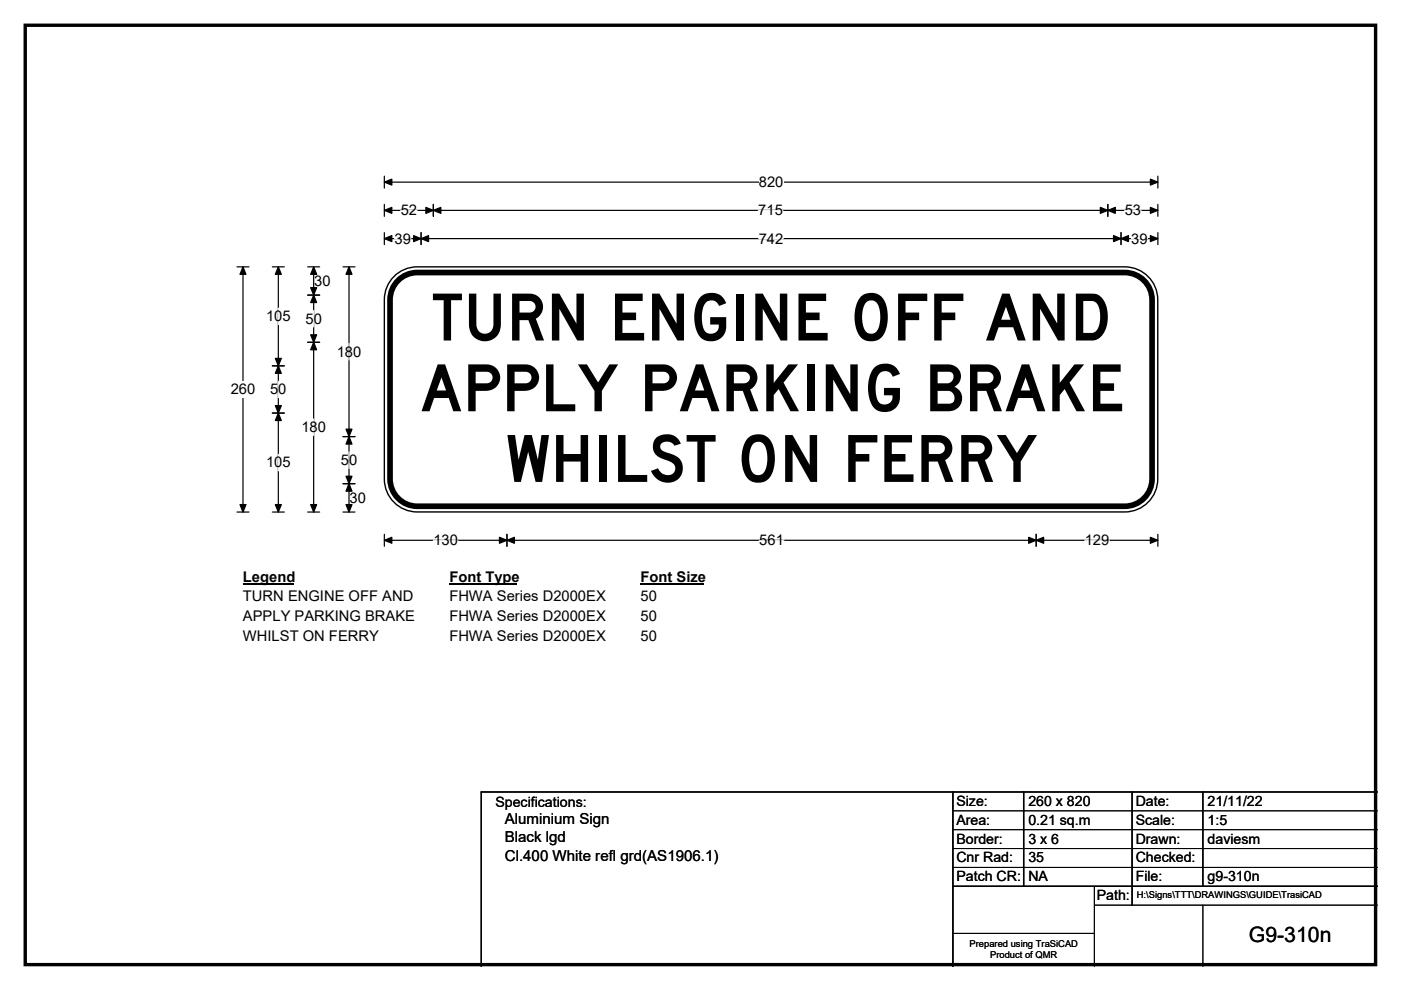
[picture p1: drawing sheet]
<svg xmlns="http://www.w3.org/2000/svg" width="297mm" height="210mm" viewBox="0 0 297 210" stroke-linecap="round" stroke-linejoin="round" font-family="sans-serif">
<path d="M5.4 5.4h286.3v199.2h-286.3z" fill="none" stroke="#000" stroke-width=".72"/>
<path d="M81.5 38.6h164M81.5 37.4v2.5M245.5 37.4v2.5" fill="none" stroke="#000" stroke-width=".25"/>
<path d="M81.5 38.6l1.6-.6v1.3zM243.9 38l1.6 .6-1.6 .7z" fill="#000" stroke="#000" stroke-width=".25"/>
<path d="M160.9 36.9h5.2v3.5h-5.2z" fill="#fff"/>
<g fill="none" stroke="#000" stroke-width=".25">
<path d="M50.2 56.6h2.6M51.5 56.6v52M81.5 44.6h164M81.5 43.3v2.6M81.5 49.3v2.6M81.5 50.6h164M89.3 49.3v2.6M91.9 43.3v2.6M234.9 43.3v2.6M237.7 49.3v2.6M245.5 43.3v2.6M245.5 49.3v2.6"/>
<path d="M50.2 108.6h2.6M81.5 113.3v2.6M81.5 114.6h164M107.5 113.3v2.6M219.7 113.3v2.6M245.5 113.3v2.6"/>
</g>
<g fill="#000" stroke="#000" stroke-width=".25">
<path d="M51.5 56.6l.7 1.6h-1.3zM81.5 44.6l1.6-.6v1.3zM81.5 50.6l1.6-.6v1.2zM89.3 50.6l1.6-.6v1.2zM87.7 50l1.6 .6-1.6 .6zM91.9 44.6l1.6-.6v1.3zM90.3 44l1.6 .6-1.6 .7zM233.3 44l1.6 .6-1.6 .7zM234.9 44.6l1.6-.6v1.3zM236.1 50l1.6 .6-1.6 .6zM237.7 50.6l1.6-.6v1.2zM243.9 44l1.6 .6-1.6 .7z"/>
<path d="M243.9 50l1.6 .6-1.6 .6zM50.9 107h1.3l-.7 1.6zM81.5 114.6l1.6-.6v1.2zM107.5 114.6l1.6-.6v1.2zM105.9 114l1.6 .6-1.6 .6zM218.1 114l1.6 .6-1.6 .6zM219.7 114.6l1.6-.6v1.2zM243.9 114l1.6 .6-1.6 .6z"/>
</g>
<path d="M83.6 50.6h3.5M85 44.6h3.4M160.8 44.6h5.2M160.9 50.6h5.2M238.5 44.6h3.4M239.9 50.6h3.4M91.9 114.6h5.2M161 114.6h5.2M230 114.6h5.2" fill="none" stroke="#fff" stroke-width=".25"/>
<path d="M48.9 80.9h5.2v3.4h-5.2z" fill="#fff"/>
<g fill="none" stroke="#000" stroke-width=".25">
<path d="M57.7 56.6h2.6M59 56.6v52M65.2 56.6h2.6M66.5 56.6v52M72.7 56.6h2.6M74 56.6v52M57.7 77.6h2.6M65.2 62.6h2.6M65.2 72.6h2.6M57.7 87.6h2.6M72.7 92.6h2.6M57.7 108.6h2.6"/>
<path d="M65.2 108.6h2.6M72.7 108.6h2.6M72.7 102.6h2.6"/>
</g>
<g fill="#000" stroke="#000" stroke-width=".25">
<path d="M59 56.6l.6 1.6h-1.2zM66.5 56.6l.6 1.6h-1.2zM74 56.6l.6 1.6h-1.2zM59 77.6l.6 1.6h-1.2zM58.4 76h1.2l-.6 1.6zM66.5 62.6l.6 1.6h-1.2zM65.9 71h1.2l-.6 1.6zM65.9 61h1.2l-.6 1.6zM66.5 72.6l.6 1.6h-1.2zM58.4 86h1.2l-.6 1.6zM59 87.6l.6 1.6h-1.2zM74 92.6l.6 1.6h-1.2z"/>
<path d="M73.4 91h1.2l-.6 1.6zM58.4 107h1.2l-.6 1.6zM65.9 107h1.2l-.6 1.6zM73.4 101h1.2l-.6 1.6zM74 102.6l.6 1.6h-1.2zM73.4 107h1.2l-.6 1.6z"/>
</g>
<path d="M59 65.4v3.4M66.5 65.8v3.5M74 72.9v3.4M59 80.9v3.4M59 96.4v3.5M66.5 88.9v3.5M74 95.8v3.6" fill="none" stroke="#fff" stroke-width=".25"/>
<path d="M51.5 120.6h10.8v3.5h-10.8z" fill="#fff"/>
<path d="M51.5 123.9h10.8" fill="none" stroke="#000" stroke-width=".32"/>
<path d="M95.3 120.6h14.4v3.5h-14.4z" fill="#fff"/>
<path d="M95.3 123.9h14.4" fill="none" stroke="#000" stroke-width=".32"/>
<path d="M135.8 120.6h13.5v3.5h-13.5z" fill="#fff"/>
<path d="M135.8 123.9h13.5" fill="none" stroke="#000" stroke-width=".32"/>
<g fill="#fff">
<path d="M51.5 124.8h36v3.5h-36z"/>
<path d="M95.3 124.8h33v3.5h-33z"/>
<path d="M135.8 124.8h3.5v3.5h-3.5z"/>
<path d="M51.5 129h36.3v3.5h-36.3z"/>
<path d="M95.3 129h33v3.5h-33z"/>
<path d="M135.8 129h3.5v3.5h-3.5z"/>
<path d="M51.5 133.2h28.7v3.5h-28.7z"/>
<path d="M95.3 133.2h33v3.5h-33z"/>
<path d="M135.8 133.2h3.5v3.5h-3.5z"/>
</g>
<path d="M83.2 59a7 7 0 0 1 5.3-2.4h150a7 7 0 0 1 7 7v38a7 7 0 0 1-7 7h-150a7 7 0 0 1-7-7v-38a7 7 0 0 1 1.7-4.6z" fill-rule="evenodd" fill="#fff" stroke="#fff" stroke-width=".21"/>
<path d="M84.4 59.5a5.8 5.8 0 0 1 4.1-1.7h150a5.8 5.8 0 0 1 5.8 5.8v38a5.8 5.8 0 0 1-5.8 5.8h-150a5.8 5.8 0 0 1-5.8-5.8v-38a5.8 5.8 0 0 1 1.7-4.1z" fill="none" stroke="#000" stroke-width="1.2"/>
<path d="M83.2 59a7 7 0 0 1 5.3-2.4h150a7 7 0 0 1 7 7v38a7 7 0 0 1-7 7h-150a7 7 0 0 1-7-7v-38a7 7 0 0 1 1.7-4.6zM202 168v37M217 168v20M240 168v24M255 168v20M292 168h-190v37M202 188h90" fill="none" stroke="#000" stroke-width=".3"/>
<path d="M202 172h90M202 176h90M202 180h90M202 184h90M202 198h30M232 192h60M232 188v17M255 192v13" fill="none" stroke="#000" stroke-width=".21"/>
<g font-size="13.8">
<text x="91.5" y="72.2">TURN ENGINE OFF AND</text>
<text x="89.1" y="87.2">APPLY PARKING BRAKE</text>
<text x="107.3" y="102.2">WHILST ON FERRY</text>
</g>
<text font-size="4.5" x="264.8" y="199.8">G9-310n</text>
<g font-size="3.2">
<text x="107" y="178.7">Black lgd</text>
<text x="107" y="174.9">Aluminium Sign</text>
<text x="107" y="182.5">Cl.400 White refl grd(AS1906.1)</text>
</g>
<g font-size="3.1">
<text x="160.9" y="39.7">820</text>
<text x="85" y="45.7">52</text>
<text x="160.8" y="45.7">715</text>
<text x="238.5" y="45.7">53</text>
<text x="83.6" y="51.7">39</text>
<text x="160.9" y="51.7">742</text>
<text x="239.9" y="51.7">39</text>
<text x="66.6" y="60.6">30</text>
<text x="56.4" y="68.2">105</text>
<text x="64.8" y="68.6">50</text>
<text x="71.4" y="75.6">180</text>
<text x="48.9" y="83.7">260</text>
<text x="57.3" y="83.7">50</text>
<text x="63.9" y="91.7">180</text>
<text x="56.4" y="99.1">105</text>
<text x="72.3" y="98.6">50</text>
<text x="74.1" y="106.6">30</text>
<text x="91.9" y="115.7">130</text>
<text x="161" y="115.7">561</text>
<text x="230" y="115.7">129</text>
<text x="51.5" y="123.4">Legend</text>
<text x="95.3" y="123.4">Font Type</text>
<text x="135.8" y="123.4">Font Size</text>
<text x="51.5" y="127.6">TURN ENGINE OFF AND</text>
<text x="51.5" y="131.8">APPLY PARKING BRAKE</text>
<text x="95.3" y="127.6">FHWA Series D2000EX</text>
<text x="95.3" y="131.8">FHWA Series D2000EX</text>
<text x="135.8" y="127.6">50</text>
<text x="135.8" y="131.8">50</text>
<text x="51.5" y="136">WHILST ON FERRY</text>
<text x="95.3" y="136">FHWA Series D2000EX</text>
<text x="135.8" y="136">50</text>
</g>
<g font-size="3">
<text x="105" y="171.2">Specifications:</text>
<text x="202.8" y="170.9">Size:</text>
<text x="218" y="170.9">260 x 820</text>
<text x="240.8" y="170.9">Date:</text>
<text x="256" y="170.9">21/11/22</text>
<text x="202.8" y="174.9">Area:</text>
<text x="202.8" y="178.9">Border:</text>
<text x="218" y="174.9">0.21 sq.m</text>
<text x="218" y="178.9">3 x 6</text>
<text x="240.8" y="174.9">Scale:</text>
<text x="240.8" y="178.9">Drawn:</text>
<text x="256" y="174.9">1:5</text>
<text x="256" y="178.9">daviesm</text>
<text x="202.8" y="182.9">Cnr Rad:</text>
<text x="218" y="182.9">35</text>
<text x="240.8" y="182.9">Checked:</text>
<text x="202.8" y="186.9">Patch CR:</text>
<text x="218" y="186.9">NA</text>
<text x="232.5" y="190.9">Path:</text>
<text x="240.8" y="186.9">File:</text>
<text x="256" y="186.9">g9-310n</text>
</g>
<g font-size="2">
<text x="241" y="190.5">H:\Signs\TTT\DRAWINGS\GUIDE\TrasiCAD</text>
<text x="205.6" y="200.8">Prepared using TraSiCAD</text>
<text x="209.9" y="203.2">Product of QMR</text>
</g>
</svg>
